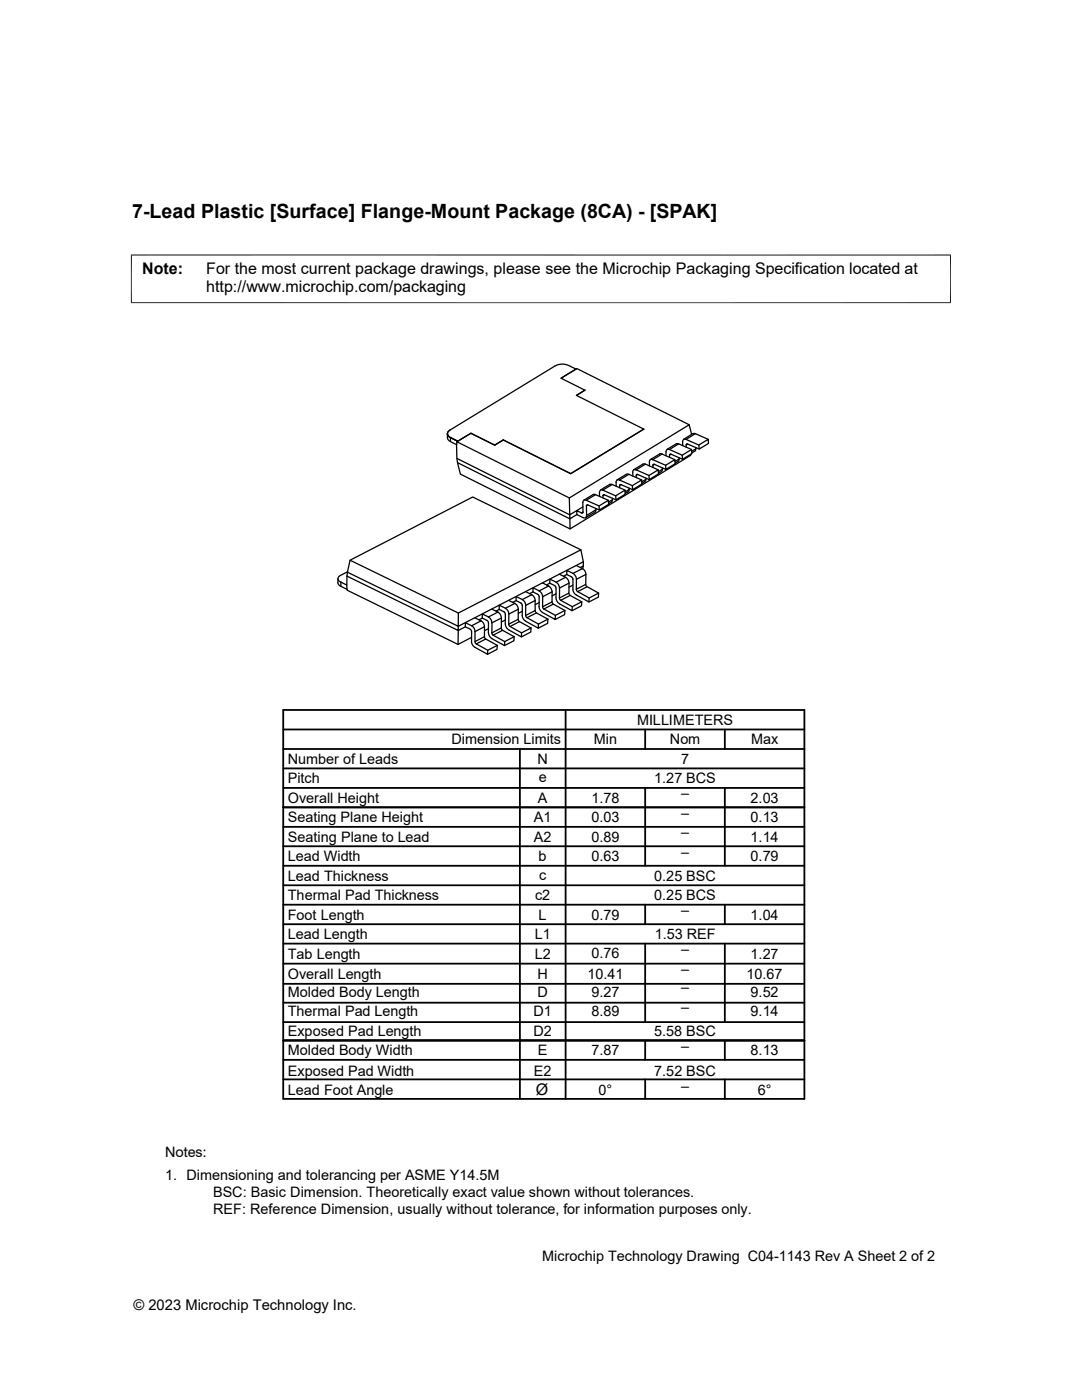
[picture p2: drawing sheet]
<svg xmlns="http://www.w3.org/2000/svg" width="216mm" height="279mm" viewBox="0 0 216 279" stroke-linecap="round" stroke-linejoin="round" font-family="sans-serif">
<g fill="none" stroke="#000" stroke-width=".25">
<path d="M112 75.5l3.1-1.9 22.4 11.2M113.5 72.9a3 3 0 0 0-2.7 .1l-21 12.8M113.5 72.9l1.4 .8M114.9 73.7h.1M114.9 73.7l-2.9 1.8 4.7 2.4-1.7 1 13.5 6.7-14.6 8.9-13.5-6.7-1.7 1-4.7-2.3-2.7 1.6-1.4-.8M116.7 77.9h.1M116.7 77.9l-1.7 1M89.3 86.6a1.39 1.39 0 0 0 .2 1.2l.4 .3M89.3 86.6h.1M89.3 86.6l.2 .4 .4 .3M89.8 85.8a.79 .79 0 0 0-.5 .8 .79 .79 0 0 0 .6 .7M89.8 85.8a.78 .78 0 0 0-.5 .8 .78 .78 0 0 0 .6 .7"/>
<path d="M89.9 87.3v.8l1.2 .7M89.9 87.3l1.4 .8-.1 .1M89.9 87.3h.1M89.9 87.3l1.4 .8 2.7-1.6 4.7 2.3 1.7-1M91.3 92.3l.6 2.3 21.8 11M91.3 88.1h.1M94 86.5h.1M98.7 88.8h.1M100.4 87.8h.1M113.6 99.4l-22.4-11.2v3.3l22.5 11.2v.8l1.4-.8M113.9 94.5h.1M117 99.8l1.8-1.1 2.6 1.1"/>
<path d="M117 99.8l2.5 1.2M117 99.8a.43 .43 0 0 0-.5 0 .43 .43 0 0 0-.2 .5M118.3 98.7l-1.8 1.1M118.4 98.7h.4M120.3 97.8l1.9-1.1 2.5 1.1M120.3 97.8l2.6 1.2M120.3 97.8a.43 .43 0 0 0-.5 0 .43 .43 0 0 0-.2 .5v.8M120.3 98.9v.5M120.3 98.9l.2-.2 2.4 1.1M120.6 98.7l-.3 .2M122.2 96.7h-.5l-1.9 1.1M122.2 99.7l-.8 .5"/>
<path d="M122.2 99.5v.2M122.2 99.7l-.1 .4-.7 .4M122.9 99l1.8-1.2 .1 .8-1.9 1.2zM123.6 95.8a.43 .43 0 0 0-.5 0 .43 .43 0 0 0-.2 .4l.1 .8M123.6 95.8l2.6 1.1M123.6 96.9l.1 .4M123.9 96.7l-.3 .2M123.9 96.7l2.3 1M125.3 98.1l-.5 .4M125.5 94.7l-.5-.1-1.9 1.2M125.5 97.4v.3l-.8 .5M125.5 97.7l-.2 .5"/>
<path d="M126.2 96.9l1.8-1.1 .1 .8-1.9 1.1zM126.9 93.8a.43 .43 0 0 0-.5 0 .43 .43 0 0 0-.1 .4v.8M127 94.9v.4M127 94.9l.1-.2 2.4 1M127.3 94.7l-.3 .2M128 95.8l-2.5-1.1-1.9 1.1M128.5 85.6l-14.6 8.9-13.5-6.7M128.8 92.6h-.5l-1.9 1.1M128.9 95.7l-.8 .5M128.9 95.4v.3M128.9 95.7l-.1 .3-.7 .5M129.5 94.9l1.8-1.1 .1 .8-1.9 1.1z"/>
<path d="M130.2 91.7a.43 .43 0 0 0-.4 0 .43 .43 0 0 0-.2 .5v.8M130.3 91.7l2.5 1.2M130.3 91.7l1.8-1.1 2.6 1.1M130.3 92.8v.5M130.3 92.7h.2l-.2 .1zM130.5 92.6l2.4 1.1M131.3 93.8l-2.5-1.2-1.9 1.2 2.6 1.1M132.1 90.6h-.5l-1.8 1.1M132.2 93.6l-.8 .5M132.2 93.4v.2M132.2 93.6l-.1 .4-.7 .5M132.8 92.9l1.9-1.2v.8l-1.8 1.2z"/>
<path d="M133.6 89.7a.43 .43 0 0 0-.5 0 .43 .43 0 0 0-.2 .5v.8M133.6 90.8l.2-.2 2.4 1.1M133.9 90.6l-.3 .2v.5M135.4 88.6h-.4l-1.9 1.1M135.5 91.4v.2M135.5 91.6l-.8 .5M135.5 91.6l-.1 .4-.7 .4M136.1 90.8l1.9-1.1v.8l-1.8 1.2zM136.2 88.1v.8M136.9 87.7l2.5 1.1M136.9 87.7a.43 .43 0 0 0-.5 0 .43 .43 0 0 0-.2 .4M136.9 88.8v.4"/>
<path d="M136.9 88.8l.2-.2 2.4 1M137.2 88.6l-.3 .2M137.9 90.6l-.1 .3-24.1 14.7v-2.1l-22.4-11.2-.1-.8M138 89.7l-2.6-1.1-1.8 1.1 2.5 1.1M138 86.7l-.5-1.9-23.9 14.6 .1 3.3 2.6-1.5M138.7 86.6l-.4-.1-1.9 1.2M138.8 89.3v.3M138.8 89.6l-.8 .5M138.8 89.6l-.2 .5-.6 .3M139.4 88.8l1.9-1.1 .1 .8-1.9 1.1zM141.3 87.7l-2.6-1.1-1.8 1.1M67.4 115.5l.1 1 .5 .5"/>
<path d="M68 116.2v.8l1.3 .6M68 116.2l1.2 .6M69.2 115l.1 2.8 22.1 10.8M69.3 114.2l-.1 .8M69.3 114.1l-1.3 .7a.69 .69 0 0 0-.6 .7 .69 .69 0 0 0 .6 .7M69.9 111.8l21.6 10.5-.1 2.7-22.1-10.8zM101.5 119.8l1.2 .6M103 119.9l-.7 .3M104.2 119.7l.5 .5 .2 .6M104.2 119.7l-1.2-.7v.9l.9 .5M104.9 118.1l1.2 .6-1.9 1M106.1 118.7l.5 .5 .2 .6"/>
<path d="M106.3 118.1l-.6 .4M106.8 119.8v2.1l-1.9 .9v-2M106.8 119.8l-1.9 1M107.6 117.9l.5 .5 .2 .7M107.6 117.9l-1.2-.6-.1 .8 1 .5 .3 .5M107.6 119.1v2.2l.3 .6 2.9 1.7v-.8l-2.3-1.3M108.2 116.3l1.3 .6-1.9 1M108.3 119.1l1.9-1v2l-1.9 1zM109.5 117l.5 .5 .2 .6M109.7 116.4l-.6 .3M110.7 116.9l.2 .4 .1 2.3 .3 .6 .3 .3M111 116.2l.4 .5 .2 .6"/>
<path d="M111 118.5l-.8 .4M111.6 114.6l1.3 .6M111.6 119.3l.3 .5M111.7 117.3l-.1 2M111.9 119.8l1.9-1 2.3 1.3M111.9 119.8l2.3 1.3v.8l-2.6-1.4M112.9 115.2l.4 .5 .2 .7M112.9 115.2l-1.9 1-1.3-.6v.8l1 .5M113.1 114.7l-.7 .3M113.5 118.4l.3 .4M113.5 116.4v2l-1.9 .9M113.5 116.4l-1.8 .9"/>
<path d="M114.3 116.8l-.8 .4M114.3 115.6v2.2l.3 .6 2.9 1.7 .1-.8-2.3-1.2 1.9-1 2.2 1.3M114.3 114.4l.5 .5 .2 .7M114.3 114.4l-1.2-.6v.9l.9 .4 .3 .5M115 112.9l1.2 .6M115 117.6l.3 .5M115.8 113.3l.6-.4-.1 .6M115.9 109.7l-21.6-10.5-24.4 12.6M116.1 102.4l-1-.5v.8l1.3 .6a.43 .43 0 0 0 .4 0 .43 .43 0 0 0 .2-.4M116.2 113.5l.5 .5 .2 .6M116.2 113.5l-1.9 .9M116.3 100.3v1.9"/>
<path d="M116.3 102.2l-.2 .2M116.4 112.1l-25 12.9v.8l-22.2-10.8M116.4 112.1l-.5-2.4-24.4 12.6M116.4 112.1v.8M116.9 116.6l.2 .5M116.9 114.6v2l-1.9 1M116.9 114.6l-1.9 1v2M117 100.9l.1 2M117.3 100.8l2.3 1M117.3 100.8l-.3 .2M117.3 100.8l-.3 .1M118.9 101.5v.2l-1.8 1.2"/>
<path d="M118.9 101.7l-.2 .5-1.9 1.1M119.4 118.4v.8l-1.9 .9M119.4 118.4l-1.8 .9M119.5 101l1.9-1.2 .1 .8-1.9 1.2zM92.9 125.1l-1.5 .7v2.8M94.1 128l.1 .5 .4 .6 2.7 1.5v-.8l-2.3-1.3M94.1 127.2l-2.7 1.4M94.1 124.9l-1.2-.6v.8l.9 .5 .3 .4M94.1 126v2M94.1 124.9l.5 .5 .2 .6M94.7 123.3l1.3 .6M94.8 128l.2 .5"/>
<path d="M95 128.5l1.9-1 2.3 1.3M96 123.9l-1.9 1M96 123.9l.5 .5 .2 .7M96.2 123.4l-.6 .3M96.7 127.1l.2 .4M96.7 125.1l-1.9 .9v2M96.7 125.1v2l-1.9 .9M97.5 125.5l-.8 .4M97.5 123.1l.5 .5 .1 .7M98.1 121.6l1.3 .6M98.1 126.3l.3 .5M98.2 124.3l1.9-1-.1 2-1.9 1"/>
<path d="M98.2 124.3l-.1 2M98.4 126.8l1.9-1 2.3 1.3M98.4 126.8l2.3 1.2v.8l-2.6-1.4M99.2 128.8v.8l-1.9 1M99.2 128.8l-1.9 1M99.4 122.2l.4 .5 .2 .6M99.4 122.2l-1.9 .9-1.3-.6v.9l1.2 .6 .1 2.5 .3 .6 .3 .3M99.6 121.6l-.7 .4M100 125.3l.3 .5M100.5 122.1l.3 .5 .1 2.2 .3 .6 2.8 1.7 .1-.8-2.3-1.3M100.8 123.7l-.8 .4M100.9 121.4l.4 .5 .2 .7"/>
<path d="M101.5 124.6l.3 .4M101.5 122.6v2M101.8 125l1.9-.9 2.3 1.2M102.6 127.1l-1.9 .9M102.6 127.1v.8l-1.9 .9M102.7 120.4l.5 .5 .2 .7M102.7 120.4l-1.8 1-1.3-.6v.8l1 .5M103.4 123.6l.3 .5M103.4 121.6v2l-1.9 1M103.4 121.6l-1.9 1M103.9 120.4l.3 .4v2.2l.3 .7 2.9 1.7v-.9l-2.2-1.2M104.2 122l-.8 .4"/>
<path d="M104.9 122.8l.3 .5M105.2 123.3l1.8-1 2.3 1.3M106 125.3l-1.9 1M106 125.3l-.1 .8-1.9 1M106.8 121.8l.2 .5M107.6 120.3l-.8 .4M108.3 121.1l.2 .4M108.5 121.5l1.9-.9 2.3 1.2M109.3 123.6v.8l-1.9 1M109.3 123.6l-1.9 .9M110.2 120.1l.2 .5M112.7 121.8l-1.9 1"/>
<path d="M112.7 121.8v.9l-1.9 .9M116.1 120.1l-1.9 1M116.1 120.1l-.1 .8-1.8 1"/>
</g>
<path d="M26.1 50.9h163.7M26.2 50.8v9.7M189.7 50.8v9.7M26.1 60.4h163.7" fill="none" stroke="#000" stroke-width=".2"/>
<g fill="none" stroke="#000" stroke-width=".36">
<path d="M56.5 157.2h104M56.5 153.4h104M56.5 149.5h104M56.5 145.6h104M56.5 141.7h104v77.6h-104zM103.7 149.5v69.8M112.9 141.7v77.6M128.7 145.6v3.9M128.7 157.2v15.6M144.6 145.6v3.9M144.6 157.2v15.6M56.5 161.1h104"/>
<path d="M56.5 176.7h104M56.5 168.9h104M56.5 165h104M56.5 172.8h104M56.5 192.3h104M56.5 180.6h104M56.5 188.3h104M56.5 184.4h104M56.5 196.3h104M128.7 180.6v3.8M128.7 188.3v15.7M144.6 180.6v3.8"/>
<path d="M144.6 188.3v15.7M56.5 200.1h104M56.5 211.5h104M56.5 204h104M56.5 215.4h104M128.7 207.6v3.9M128.7 215.4v3.9M144.6 207.6v3.9M144.6 215.4v3.9M160.5 207.6h-104"/>
</g>
<text font-size="3.9" x="26.4" y="43.5">7-Lead Plastic [Surface] Flange-Mount Package (8CA) - [SPAK]</text>
<g font-size="3.2">
<text x="28.4" y="54.7">Note:</text>
<text x="41.1" y="58.3">http://www.microchip.com/packaging</text>
<text x="41.1" y="54.7">For the most current package drawings, please see the Microchip Packaging Specification located at</text>
<text x="106.9" y="218.5">Ø</text>
</g>
<g font-size="2.9">
<text x="90.1" y="148.5">Dimension Limits</text>
<text x="118.5" y="148.5">Min</text>
<text x="127.1" y="144.7">MILLIMETERS</text>
<text x="133.7" y="148.5">Nom</text>
<text x="149.9" y="148.5">Max</text>
<text x="57.4" y="152.4">Number of Leads</text>
<text x="107.3" y="152.4">N</text>
<text x="135.9" y="152.4">7</text>
<text x="57.4" y="160.2">Overall Height</text>
<text x="57.4" y="156.3">Pitch</text>
<text x="107.3" y="160.2">A</text>
<text x="107.5" y="156">e</text>
<text x="118" y="160.2">1.78</text>
<text x="130.5" y="156.3">1.27 BCS</text>
<text x="135.9" y="159.3">–</text>
<text x="149.8" y="160.2">2.03</text>
<text x="57.4" y="164.1">Seating Plane Height</text>
<text x="57.4" y="168">Seating Plane to Lead</text>
<text x="106.5" y="168">A2</text>
<text x="106.5" y="164.1">A1</text>
<text x="118" y="168">0.89</text>
<text x="118" y="164.1">0.03</text>
<text x="135.9" y="163.2">–</text>
<text x="135.9" y="167">–</text>
<text x="149.8" y="164.1">0.13</text>
<text x="149.8" y="168">1.14</text>
<text x="57.4" y="171.9">Lead Width</text>
<text x="107.5" y="171.9">b</text>
<text x="118" y="171.9">0.63</text>
<text x="135.9" y="170.9">–</text>
<text x="149.8" y="171.9">0.79</text>
<text x="57.4" y="175.8">Lead Thickness</text>
<text x="57.4" y="179.7">Thermal Pad Thickness</text>
<text x="106.8" y="179.7">c2</text>
<text x="107.6" y="175.5">c</text>
<text x="130.5" y="175.8">0.25 BSC</text>
<text x="130.5" y="179.7">0.25 BCS</text>
<text x="57.4" y="183.5">Foot Length</text>
<text x="107.5" y="183.5">L</text>
<text x="118" y="183.5">0.79</text>
<text x="135.9" y="182.6">–</text>
<text x="149.8" y="183.5">1.04</text>
<text x="57.4" y="191.4">Tab Length</text>
<text x="57.4" y="187.4">Lead Length</text>
<text x="106.7" y="191.3">L2</text>
<text x="106.7" y="187.4">L1</text>
<text x="118" y="191.3">0.76</text>
<text x="130.6" y="187.4">1.53 REF</text>
<text x="135.9" y="190.4">–</text>
<text x="149.8" y="191.3">1.27</text>
<text x="57.4" y="195.3">Overall Length</text>
<text x="107.2" y="195.3">H</text>
<text x="117.2" y="195.3">10.41</text>
<text x="135.9" y="194.4">–</text>
<text x="149" y="195.3">10.67</text>
<text x="57.4" y="198.9">Molded Body Length</text>
<text x="57.4" y="202.8">Thermal Pad Length</text>
<text x="106.4" y="202.8">D1</text>
<text x="107.3" y="198.9">D</text>
<text x="118" y="198.9">9.27</text>
<text x="118" y="202.7">8.89</text>
<text x="135.9" y="201.9">–</text>
<text x="135.9" y="198">–</text>
<text x="149.8" y="198.9">9.52</text>
<text x="149.8" y="202.7">9.14</text>
<text x="57.4" y="206.7">Exposed Pad Length</text>
<text x="106.4" y="206.7">D2</text>
<text x="130.5" y="206.7">5.58 BSC</text>
<text x="135.9" y="209.7">–</text>
<text x="57.4" y="210.6">Molded Body Width</text>
<text x="57.4" y="214.7">Exposed Pad Width</text>
<text x="106.5" y="214.7">E2</text>
<text x="107.3" y="210.6">E</text>
<text x="118" y="210.6">7.87</text>
<text x="130.5" y="214.7">7.52 BSC</text>
<text x="149.8" y="210.6">8.13</text>
<text x="57.4" y="218.6">Lead Foot Angle</text>
<text x="119.4" y="218.6">0°</text>
<text x="135.9" y="217.7">–</text>
<text x="151.2" y="218.6">6°</text>
<text x="32.9" y="231">Notes:</text>
<text x="32.9" y="235.6">1. Dimensioning and tolerancing per ASME Y14.5M</text>
<text x="42.5" y="238.9">BSC: Basic Dimension. Theoretically exact value shown without tolerances.</text>
<text x="42.5" y="242.2">REF: Reference Dimension, usually without tolerance, for information purposes only.</text>
<text x="108.2" y="251.7">Microchip Technology Drawing C04-1143 Rev A Sheet 2 of 2</text>
<text x="26.6" y="261.3">© 2023 Microchip Technology Inc.</text>
</g>
</svg>
